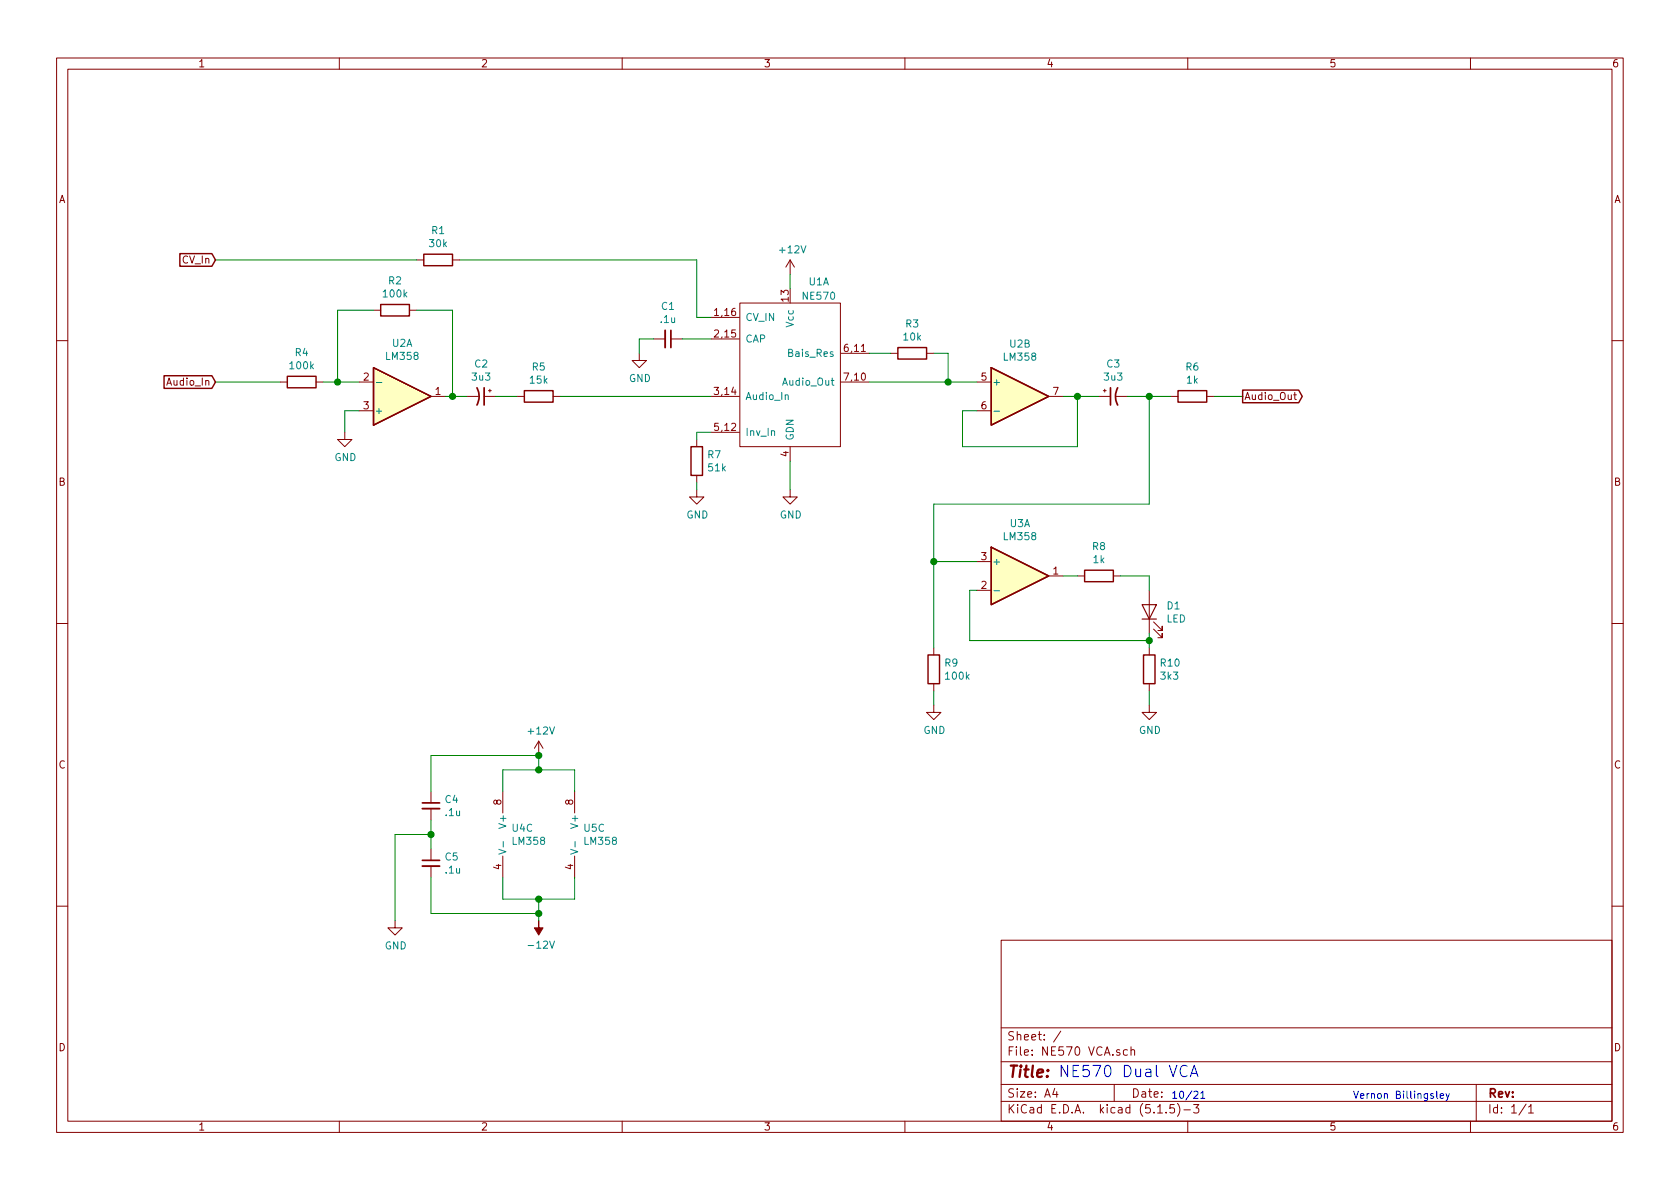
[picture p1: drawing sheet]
<svg xmlns="http://www.w3.org/2000/svg" width="297mm" height="210mm" viewBox="0 0 297 210" stroke-linecap="round" stroke-linejoin="round" font-family="sans-serif">
<g fill="none" stroke="#840000" stroke-width=".18">
<path d="M10 10.3h277v189.9h-277zM12 12.2h273v186.1h-273zM60 10.3v1.9M110 10.3v1.9M160 10.3v1.9M210 10.3v1.9M260 10.3v1.9M66 54.9h1.3M72.4 54.9h1.3M73.7 46h1.2M80 46h1.3M115.6 59.9h2"/>
<path d="M118.6 59.9h2M125.7 56.1h5M125.7 59.9h5M130.8 53.6h17.8v25.4h-17.8zM139.7 46l-.8 1.2M139.7 46v2.5M139.7 46l.8 1.2M10 60.2h2M49.5 67.6h1.3M55.9 67.6h1.2M61 76.4v1.3h1.2l-1.2 1.3-1.3-1.3h1.3M63.5 67.6h2.5"/>
<path d="M63.5 72.6h2.5M76.2 70.1h2.5M82.5 70.1h2.1M85.6 70.1h2M86.4 69.1h.5M86.6 68.8v.5M91.4 70.1h1.3M97.8 70.1h1.3M113 62.5v1.2h1.3l-1.3 1.3-1.2-1.3h1.2M123.2 77.7v1.3M125.7 70.1h5M125.7 76.4h5"/>
<path d="M139.7 79v2.5M148.7 62.5h5M148.7 67.6h5M157.5 62.5h1.2M163.8 62.5h1.3M172.7 67.6h2.6M172.7 72.6h2.6M185.4 70.1h2.6M194.3 70.1h2M195.1 69.1h.5M195.3 68.8v.5M197.4 70.1h2"/>
<path d="M207 70.1h1.3M213.4 70.1h1.2M228.7 69.8h.5M228.9 69.4v1.1l.3 .2M285 60.2h2M123.2 86.6v1.3h1.3l-1.3 1.2-1.3-1.2h1.3M123.2 84.1v1.2M139.7 86.6v1.3h1.3l-1.3 1.2-1.3-1.2h1.3M172.7 99.3h2.6M10 110.3h2M165.1 114.5v1.3M172.7 104.4h2.6"/>
<path d="M185.4 101.8h2.6M190.5 101.8h1.3M196.8 101.8h1.3M203.2 104.4v7.6M203.2 114.5v1.3M204 111.2l1.5 1.6v-.8v.8h-.8M204 110l1.5 1.5v-.8v.8h-.8M285 110.3h2M76.2 139.9v2.1M88.9 139.9v3.9M95.2 131.1l-.7 1.2M95.2 131.1v2.5"/>
<path d="M95.2 131.1l.8 1.2M101.6 139.9v3.9M165.1 124.7v1.3h1.3l-1.3 1.2-1.3-1.2h1.3M165.1 120.9v1.3M203.2 124.7v1.3h1.3l-1.3 1.2-1.3-1.2h1.3M203.2 120.9v1.3M76.2 143v2M76.2 150.1v2M76.2 153.2v2M88.9 151.4v3.8M101.6 151.4v3.8M10 160.2h2"/>
<path d="M69.8 162.8v1.3h1.3l-1.3 1.2-1.2-1.2h1.2M177 166.3h108v32h-108zM285 160.2h2M60 198.3v1.9M110 198.3v1.9M160 198.3v1.9M177 194.8h108M177 191.8h108M177 187.8h108M177 181.8h108M186.5 192.5l-.4 1h1M186.8 193v1"/>
<path d="M187.6 182.3l-1.3 2M197 191.8v3M199.3 185.7l-.4-.1-.3 .3 .1 .6 .2 .1 .4-.1M200 185.7l.2-.1 .4 .1v.9M200 185.1v1.5M204.7 196.8h.8M206.2 196.7v.1M207.6 195.3h-.7l-.1 .7 .2-.1 .5 .1 .2 .2-.1 .5-.2 .1-.6-.1M208.2 195.1a1.71 1.71 0 0 1 0 2.3M209.3 196.3h1.2M210 198.3v1.9M211 195.3h1l-.5 .6 .4 .1v.7l-.2 .1-.7-.1"/>
<path d="M260 198.3v1.9M261 191.8v6.5M269.8 195.2l-1.2 2M270.3 195.8l.4-.5v1.5M270.3 196.8h.8"/>
</g>
<g fill="none" stroke="#840000" stroke-width=".25">
<path d="M31.8 44.9h5.7l.6 1.1-.6 1.1h-5.7zM67.3 53.8h5.1v2.1h-5.1zM74.9 45h5.1v2h-5.1zM29 66.4h8.5l.6 1.2-.6 1.1h-8.5zM50.8 66.5h5.1v2.1h-5.1zM66 65l10.2 5.1-10.2 5.1zM92.7 69.1h5.1v2h-5.1zM122.2 79h2v5.1h-2zM158.7 61.5h5.1v2h-5.1zM175.3 65l10.1 5.1-10.1 5.1zM208.3 69.1h5.1v2h-5.1zM219.7 69h9.9l.7 1.1-.7 1.1h-9.9z"/>
<path d="M175.3 96.8l10.1 5-10.1 5.1zM164.1 115.8h2v5.1h-2zM191.8 100.8h5v2.1h-5zM202.2 115.8h2v5.1h-2z"/>
</g>
<path d="M117.6 58.4v3.1M74.7 153.2h3M74.7 143h3" fill="none" stroke="#840000" stroke-width=".33"/>
<path d="M118.6 58.4v3.1M84.3 68.6a3.2 3.2 0 0 1 0 3M85.6 68.6v3M196.3 68.6v3M197.6 68.6a3.2 3.2 0 0 0 0 3M74.7 152.1h3M74.7 142h3" fill="none" stroke="#840000" stroke-width=".3"/>
<path d="M66.5 67.6h1M138.8 69.9l.2-.1 .3 .1 .1 .8M175.7 72.7h1M175.7 104.5h1M88.2 150.2l1.3 .4-1.3 .4M89 148.8v1M100.9 150.2l1.3 .4-1.3 .4M101.7 148.8v1" fill="none" stroke="#008484" stroke-width=".18"/>
<path d="M95.2 162.8v1.3h.8l-.8 1.2-.7-1.2h.7z" fill="#840000" stroke="#840000" stroke-width=".18"/>
<g fill="#ffffc2" stroke="#ffffc2" stroke-width=".18">
<path d="M175.3 65l10.1 5.1-10.1 5.1z"/>
<path d="M175.3 96.8l10.1 5-10.1 5.1z"/>
<path d="M66 65l10.2 5.1-10.2 5.1z"/>
</g>
<path d="M201.9 106.9h2.6l-1.3 2.6zM201.9 109.5h2.6" fill="none" stroke="#840000" stroke-width=".2"/>
<g fill="none" stroke="#008400" stroke-width=".18">
<path d="M38.1 46h35.6M66 54.9h-6.3v12.7M73.7 54.9h6.3v15.2M81.3 46h41.9v10.1h2.5M115.6 59.9h-2.6v2.6M120.6 59.9h5.1M139.7 48.5v2.5M38.1 67.6h11.4M57.1 67.6h6.4M63.5 72.6h-2.5v3.8M78.7 70.1h3.8M87.6 70.1h3.8"/>
<path d="M99.1 70.1h26.6M125.7 76.4h-2.5v1.3M153.7 67.6h19M153.7 62.5h3.8M165.1 62.5h2.5v5.1M188 70.1h6.3M190.5 70.1v8.9h-20.3v-6.4h2.5M199.4 70.1h7.6M203.2 70.1v19h-38.1v25.4M214.6 70.1h5.1M123.2 85.3v1.3M139.7 81.5v5.1"/>
<path d="M165.1 99.3h7.6M172.7 104.4h-1.3v8.9h31.8M188 101.8h2.5M198.1 101.8h5.1v2.6M203.2 112v2.5M88.9 139.9v-3.8h12.7v3.8M95.2 136.1v-2.5h-19v6.3M165.1 122.2v2.5M203.2 122.2v2.5M76.2 145v5.1M76.2 155.2v6.3h19M76.2 147.6h-6.4v15.2"/>
<path d="M88.9 155.2v3.8h12.7v-3.8M95.2 159v3.8"/>
</g>
<path d="M188.8 188.4v2l-1.2-2v2M207.3 193.3l.4-.3v1.2M207.3 194.2h.8M239.3 193l.5 1.2 .4-1.2M255.7 193.4l.3 .8M256.3 193.4l-.4 1.1-.2 .2" fill="none" stroke="#0000c2" stroke-width=".18"/>
<g fill="#008400" stroke="#008400" stroke-width=".25">
<circle cx="95.3" cy="161.5" r=".51"/>
<circle cx="190.5" cy="70.1" r=".51"/>
<circle cx="203.2" cy="70.1" r=".51"/>
<circle cx="76.2" cy="147.6" r=".51"/>
<circle cx="165.1" cy="99.3" r=".51"/>
<circle cx="95.3" cy="133.6" r=".51"/>
<circle cx="167.6" cy="67.6" r=".51"/>
<circle cx="95.3" cy="136.1" r=".51"/>
<circle cx="95.3" cy="159" r=".51"/>
<circle cx="80" cy="70.1" r=".51"/>
<circle cx="203.2" cy="113.3" r=".51"/>
<circle cx="59.7" cy="67.6" r=".51"/>
</g>
<text font-size="2.8" fill="#840000" x="178" y="190.5">Title:</text>
<text font-size="2.8" fill="#0000c2" x="190" y="190.5">NE570 Dual VCA</text>
<g font-size="2.1" fill="#840000">
<text x="178" y="184">Sheet: /</text>
<text x="178" y="186.7">File: NE570 VCA.sch</text>
<text x="178" y="196.9">KiCad E.D.A. kicad (5.1.5)-3</text>
<text x="178" y="194.1">Size: A4</text>
<text x="200" y="194.1">Date:</text>
<text x="263" y="194.1">Rev:</text>
<text x="263" y="196.9">Id: 1/1</text>
</g>
<g font-size="1.8" fill="#840000">
<text x="35" y="11.9">1</text>
<text x="85" y="11.9">2</text>
<text x="135" y="11.9">3</text>
<text x="185" y="11.9">4</text>
<text x="235" y="11.9">5</text>
<text x="285" y="11.9">6</text>
<text x="10.4" y="35.9">A</text>
<text x="285.4" y="35.9">A</text>
<text x="32.3" y="46.6">CV_In</text>
<text x="139.4" y="53.3" transform="rotate(-90 139.4 53.3)">13</text>
<text x="126.5" y="55.9">1,16</text>
<text x="126.5" y="59.7">2,15</text>
<text x="149.4" y="62.2">6,11</text>
<text x="29.7" y="68.2">Audio_In</text>
<text x="64.3" y="67.3">2</text>
<text x="77" y="69.8">1</text>
<text x="126.5" y="69.8">3,14</text>
<text x="149.4" y="67.3">7,10</text>
<text x="173.5" y="67.3">5</text>
<text x="186.2" y="69.8">7</text>
<text x="220" y="70.7">Audio_Out</text>
<text x="64.3" y="72.4">3</text>
<text x="126.5" y="76.2">5,12</text>
<text x="173.5" y="72.4">6</text>
<text x="139.4" y="80.7" transform="rotate(-90 139.4 80.7)">4</text>
<text x="10.4" y="85.9">B</text>
<text x="285.4" y="85.9">B</text>
<text x="173.5" y="99.1">3</text>
<text x="186.2" y="101.6">1</text>
<text x="173.5" y="104.1">2</text>
<text x="10.4" y="135.9">C</text>
<text x="285.4" y="135.9">C</text>
<text x="88.6" y="142.3" transform="rotate(-90 88.6 142.3)">8</text>
<text x="101.3" y="142.3" transform="rotate(-90 101.3 142.3)">8</text>
<text x="88.6" y="153.8" transform="rotate(-90 88.6 153.8)">4</text>
<text x="101.3" y="153.8" transform="rotate(-90 101.3 153.8)">4</text>
<text x="10.4" y="185.9">D</text>
<text x="285.4" y="185.9">D</text>
<text x="35" y="199.9">1</text>
<text x="85" y="199.9">2</text>
<text x="135" y="199.9">3</text>
<text x="185" y="199.9">4</text>
<text x="235" y="199.9">5</text>
<text x="285" y="199.9">6</text>
</g>
<g font-size="1.8" fill="#008484">
<text x="76.4" y="41.4">R1</text>
<text x="76" y="43.7">30k</text>
<text x="138" y="44.8">+12V</text>
<text x="67.9" y="52.6">100k</text>
<text x="68.7" y="50.3">R2</text>
<text x="142.1" y="53">NE570</text>
<text x="143" y="50.5">U1A</text>
<text x="116.8" y="57.1">.1u</text>
<text x="117" y="54.8">C1</text>
<text x="131.7" y="56.8">CV_IN</text>
<text x="140.3" y="57.8" transform="rotate(-90 140.3 57.8)">Vcc</text>
<text x="160.2" y="57.9">R3</text>
<text x="51.4" y="65.3">100k</text>
<text x="52.2" y="63">R4</text>
<text x="68.4" y="63.6">LM358</text>
<text x="69.4" y="61.3">U2A</text>
<text x="84" y="65">C2</text>
<text x="94.1" y="65.5">R5</text>
<text x="131.7" y="60.6">CAP</text>
<text x="139.7" y="63.1">Bais_Res</text>
<text x="159.8" y="60.2">10k</text>
<text x="177.6" y="63.8">LM358</text>
<text x="178.6" y="61.5">U2B</text>
<text x="195.7" y="65">C3</text>
<text x="209.7" y="65.5">R6</text>
<text x="83.6" y="67.3">3u3</text>
<text x="93.8" y="67.8">15k</text>
<text x="111.2" y="67.6">GND</text>
<text x="131.7" y="70.7">Audio_In</text>
<text x="138.6" y="68.2">Audio_Out</text>
<text x="175.4" y="68.2">+</text>
<text x="195.3" y="67.3">3u3</text>
<text x="209.9" y="67.8">1k</text>
<text x="66.2" y="73.3">+</text>
<text x="131.7" y="77.1">Inv_In</text>
<text x="140.3" y="78" transform="rotate(-90 140.3 78)">GDN</text>
<text x="59.1" y="81.5">GND</text>
<text x="125.2" y="81">R7</text>
<text x="125.3" y="83.4">51k</text>
<text x="121.4" y="91.7">GND</text>
<text x="137.9" y="91.7">GND</text>
<text x="177.6" y="95.5">LM358</text>
<text x="178.6" y="93.2">U3A</text>
<text x="175.4" y="99.9">+</text>
<text x="193.2" y="97.3">R8</text>
<text x="193.3" y="99.6">1k</text>
<text x="206.4" y="107.8">D1</text>
<text x="206.2" y="110.1">LED</text>
<text x="167.1" y="117.9">R9</text>
<text x="205.3" y="117.9">R10</text>
<text x="167.3" y="120.2">100k</text>
<text x="205.3" y="120.2">3k3</text>
<text x="93.5" y="129.9">+12V</text>
<text x="163.3" y="129.8">GND</text>
<text x="201.4" y="129.8">GND</text>
<text x="78.7" y="142">C4</text>
<text x="78.8" y="144.3">.1u</text>
<text x="89.5" y="146.1" transform="rotate(-90 89.5 146.1)">V+</text>
<text x="90.6" y="147.1">U4C</text>
<text x="90.8" y="149.4">LM358</text>
<text x="102.2" y="146.1" transform="rotate(-90 102.2 146.1)">V+</text>
<text x="103.3" y="147.1">U5C</text>
<text x="103.5" y="149.4">LM358</text>
<text x="78.7" y="152.2">C5</text>
<text x="78.8" y="154.5">.1u</text>
<text x="68" y="167.9">GND</text>
<text x="93.8" y="167.8">-12V</text>
</g>
<g font-size="1.8" fill="#0000c2">
<text x="208.9" y="194.3">10/21</text>
<text x="241.1" y="194.3">Vernon Billingsley</text>
</g>
</svg>
